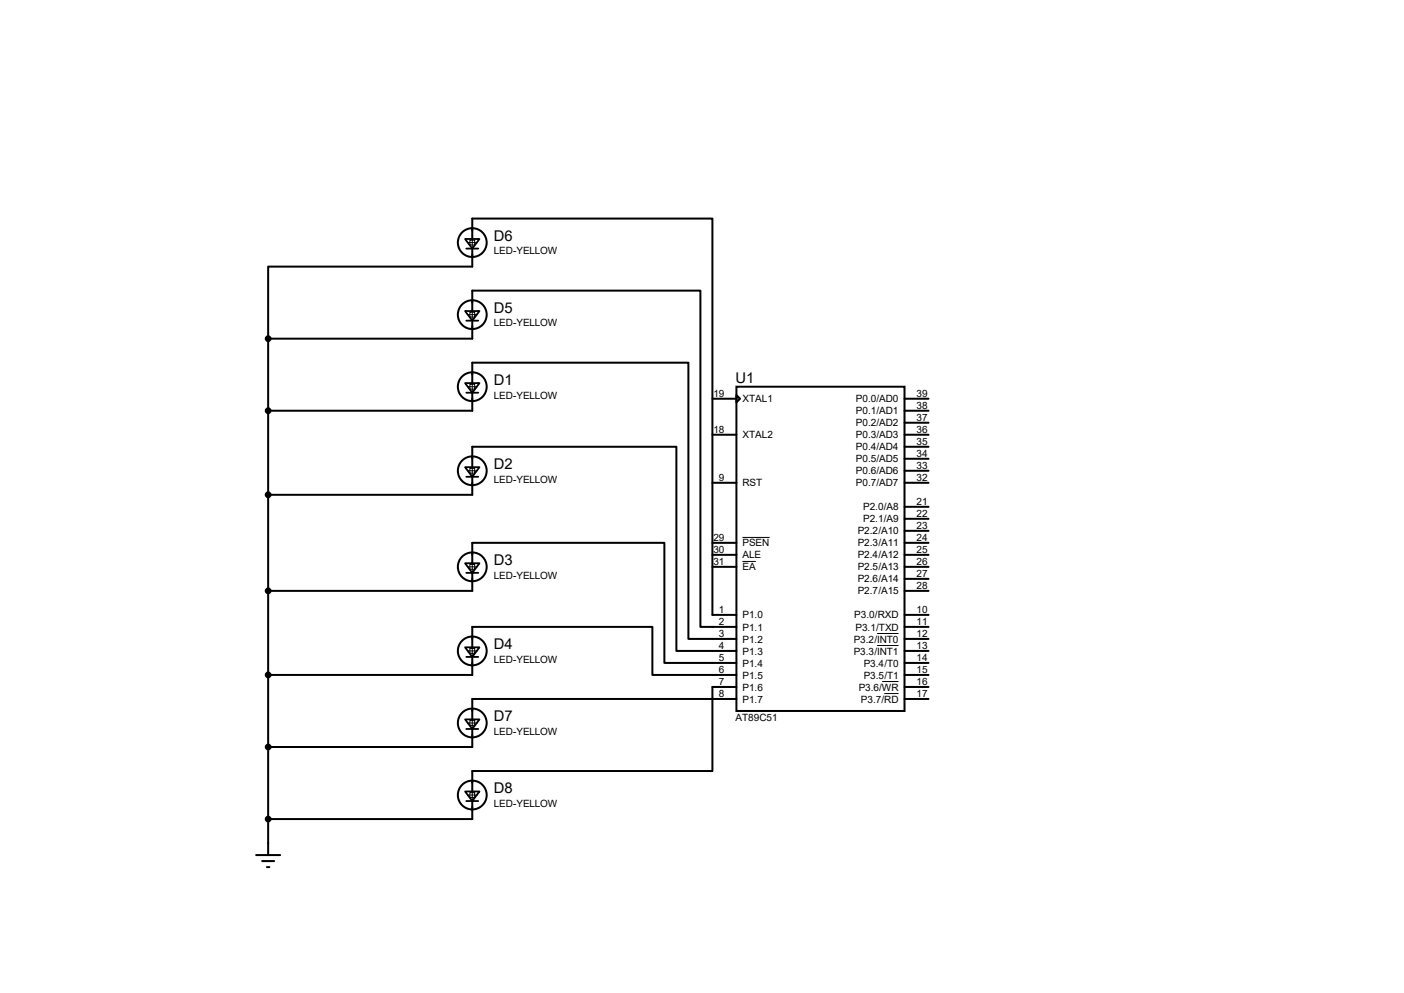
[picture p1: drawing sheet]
<svg xmlns="http://www.w3.org/2000/svg" width="297mm" height="210mm" viewBox="0 0 297 210" stroke-linecap="round" stroke-linejoin="round" font-family="sans-serif">
<g fill="none" stroke="#000" stroke-width=".42">
<path d="M99.9 50.5v-4.3h50.8v83.8h5.1M99.9 52.6v3.8h-43.2v15.2M56.7 71.6v109.2M99.9 65.8v-4.3h48.3v71.1h7.6M99.9 67.8v3.8h-43.2M99.9 81v-4.3h45.7v58.4h10.2M99.9 98.8v-4.3h43.2v43.2h12.7M99.9 83.1v3.8h-43.2M150.7 91.9h5.1M150.7 84.3h5.1M155.8 81.8h35.5v68.6h-35.5zM155.8 83.6l.7 .7-.7 .8z"/>
<path d="M191.3 86.9h5.1M191.3 91.9h5.1M191.3 84.3h5.1M191.3 89.4h5.1M191.3 94.5h5.1M191.3 97h5.1M191.3 99.6h5.1M99.9 119.1v-4.3h40.6v25.4h15.3M99.9 100.8v3.8h-43.2M150.7 117.3h5.1M150.7 119.9h5.1M150.7 114.8h5.1"/>
<path d="M150.7 102.1h5.1M191.3 117.3h5.1M191.3 119.9h5.1M191.3 114.8h5.1M191.3 102.1h5.1M191.3 107.2h5.1M191.3 109.7h5.1M191.3 112.3h5.1M99.9 136.9v-4.3h38.1v10.1h17.8M99.9 121.2v3.8h-43.2M99.9 138.9v3.8h-43.2M191.3 125h5.1"/>
<path d="M191.3 130h5.1M191.3 132.6h5.1M191.3 135.1h5.1M191.3 137.7h5.1M191.3 122.4h5.1M99.9 154.2v3.8h-43.2M155.8 145.3h-5.1v2.5h-50.8v4.3M155.8 147.8h-5.1v15.3h-50.8v4.3M191.3 142.7h5.1M191.3 140.2h5.1M191.3 145.3h5.1M191.3 147.8h5.1"/>
<path d="M99.9 169.4v3.8h-43.2M54.2 180.8h5.1M55.5 182.1h2.5M56.5 183.4h.5"/>
<circle cx="99.9" cy="51.3" r="3"/>
<circle cx="99.9" cy="66.5" r="3"/>
<circle cx="99.9" cy="99.6" r="3"/>
<circle cx="99.9" cy="81.8" r="3"/>
<circle cx="99.9" cy="119.9" r="3"/>
<circle cx="99.9" cy="137.7" r="3"/>
<circle cx="99.9" cy="152.9" r="3"/>
<circle cx="99.9" cy="168.1" r="3"/>
</g>
<g fill="none" stroke="#000" stroke-width=".21">
<path d="M98.9 51.3h2M99.4 50.8h1v1h-1zM99.9 50.3v2M98.9 66.5h2M99.4 66h1v1.1h-1zM99.9 65.5v2.1M98.9 81.8h2M98.9 99.6h2M99.4 81.3h1v1h-1zM99.4 99.1h1v1h-1zM99.9 80.8v2M99.9 98.6v2"/>
<path d="M98.9 119.9h2M99.4 119.4h1v1h-1zM99.9 118.9v2M157.1 118.7h2.8M157.1 113.7h5.7M98.9 137.7h2M99.4 137.2h1v1h-1zM99.9 136.7v2M185.5 134h4.6M185.5 136.5h4.6M98.9 152.9h2M99.4 152.4h1v1h-1z"/>
<path d="M99.9 151.9v2M186.6 144.1h3.5M187.1 146.7h3M98.9 168.1h2M99.4 167.6h1v1.1h-1zM99.9 167.1v2.1"/>
</g>
<g fill="none" stroke="#000" stroke-width=".38">
<path d="M98.4 50.5h3l-1.5 2.1zM98.6 52.6h2.6M98.4 65.8h3l-1.5 2zM98.6 67.8h2.6M98.4 81h3l-1.5 2.1zM98.4 98.8h3l-1.5 2zM98.6 83.1h2.6M98.4 119.1h3l-1.5 2.1zM98.6 100.8h2.6M98.4 136.9h3l-1.5 2zM98.6 121.2h2.6M98.6 138.9h2.6"/>
<path d="M98.4 152.1h3l-1.5 2.1zM98.6 154.2h2.6M98.4 167.4h3l-1.5 2zM98.6 169.4h2.6"/>
</g>
<g fill="#000" stroke="#000" stroke-width=".42">
<circle cx="56.7" cy="71.6" r=".51"/>
<circle cx="56.7" cy="86.9" r=".51"/>
<circle cx="56.7" cy="104.6" r=".51"/>
<circle cx="56.7" cy="125" r=".51"/>
<circle cx="56.7" cy="142.7" r=".51"/>
<circle cx="56.7" cy="158" r=".51"/>
<circle cx="56.7" cy="173.2" r=".51"/>
</g>
<g font-size="3.1">
<text x="104.4" y="50.9">D6</text>
<text x="104.4" y="66.1">D5</text>
<text x="104.4" y="81.4">D1</text>
<text x="155.6" y="80.9">U1</text>
<text x="104.4" y="99.1">D2</text>
<text x="104.4" y="119.5">D3</text>
<text x="104.4" y="137.2">D4</text>
<text x="104.4" y="152.5">D7</text>
<text x="104.4" y="167.7">D8</text>
</g>
<g font-size="2.1">
<text x="104.4" y="53.8">LED-YELLOW</text>
<text x="104.4" y="69">LED-YELLOW</text>
<text x="150.9" y="83.9">19</text>
<text x="193.9" y="83.9">39</text>
<text x="104.4" y="84.3">LED-YELLOW</text>
<text x="157.1" y="85.1">XTAL1</text>
<text x="181.1" y="85.1">P0.0/AD0</text>
<text x="181.1" y="87.6">P0.1/AD1</text>
<text x="193.9" y="86.5">38</text>
<text x="193.9" y="89">37</text>
<text x="150.9" y="91.6">18</text>
<text x="157.1" y="92.7">XTAL2</text>
<text x="181.1" y="90.2">P0.2/AD2</text>
<text x="181.1" y="92.7">P0.3/AD3</text>
<text x="181.1" y="95.2">P0.4/AD4</text>
<text x="193.9" y="91.6">36</text>
<text x="193.9" y="94.1">35</text>
<text x="152.1" y="101.7">9</text>
<text x="181.1" y="97.8">P0.5/AD5</text>
<text x="181.1" y="100.3">P0.6/AD6</text>
<text x="193.9" y="96.6">34</text>
<text x="193.9" y="99.2">33</text>
<text x="193.9" y="101.7">32</text>
<text x="104.4" y="102.1">LED-YELLOW</text>
<text x="157.1" y="102.9">RST</text>
<text x="181.1" y="102.9">P0.7/AD7</text>
<text x="182.6" y="107.9">P2.0/A8</text>
<text x="193.9" y="106.8">21</text>
<text x="181.4" y="113">P2.2/A10</text>
<text x="182.6" y="110.5">P2.1/A9</text>
<text x="193.9" y="109.3">22</text>
<text x="193.9" y="111.9">23</text>
<text x="150.9" y="117">30</text>
<text x="150.9" y="119.5">31</text>
<text x="150.9" y="114.4">29</text>
<text x="157.1" y="118.1">ALE</text>
<text x="157.1" y="115.6">PSEN</text>
<text x="181.4" y="115.6">P2.3/A11</text>
<text x="181.4" y="118.1">P2.4/A12</text>
<text x="193.9" y="114.4">24</text>
<text x="193.9" y="117">25</text>
<text x="193.9" y="119.5">26</text>
<text x="104.4" y="122.4">LED-YELLOW</text>
<text x="157.1" y="120.6">EA</text>
<text x="181.4" y="125.7">P2.7/A15</text>
<text x="181.4" y="120.6">P2.5/A13</text>
<text x="181.4" y="123.2">P2.6/A14</text>
<text x="193.9" y="124.6">28</text>
<text x="193.9" y="122">27</text>
<text x="152.1" y="129.7">1</text>
<text x="157.1" y="130.8">P1.0</text>
<text x="180.7" y="130.8">P3.0/RXD</text>
<text x="193.9" y="129.7">10</text>
<text x="152.1" y="132.2">2</text>
<text x="152.1" y="134.7">3</text>
<text x="152.1" y="137.3">4</text>
<text x="157.1" y="133.3">P1.1</text>
<text x="157.1" y="135.9">P1.2</text>
<text x="180.6" y="135.9">P3.2/INT0</text>
<text x="181" y="133.3">P3.1/TXD</text>
<text x="193.9" y="132.2">11</text>
<text x="193.9" y="134.7">12</text>
<text x="193.9" y="137.3">13</text>
<text x="104.4" y="140.2">LED-YELLOW</text>
<text x="152.1" y="139.8">5</text>
<text x="152.1" y="142.4">6</text>
<text x="157.1" y="138.4">P1.3</text>
<text x="157.1" y="141">P1.4</text>
<text x="157.1" y="143.5">P1.5</text>
<text x="180.6" y="138.4">P3.3/INT1</text>
<text x="182.7" y="141">P3.4/T0</text>
<text x="182.7" y="143.5">P3.5/T1</text>
<text x="193.9" y="139.8">14</text>
<text x="193.9" y="142.4">15</text>
<text x="152.1" y="144.9">7</text>
<text x="152.1" y="147.4">8</text>
<text x="157.1" y="146">P1.6</text>
<text x="157.1" y="148.6">P1.7</text>
<text x="181.7" y="146">P3.6/WR</text>
<text x="182.1" y="148.6">P3.7/RD</text>
<text x="193.9" y="147.4">17</text>
<text x="193.9" y="144.9">16</text>
<text x="104.4" y="155.4">LED-YELLOW</text>
<text x="155.6" y="152.5">AT89C51</text>
<text x="104.4" y="170.6">LED-YELLOW</text>
</g>
</svg>
